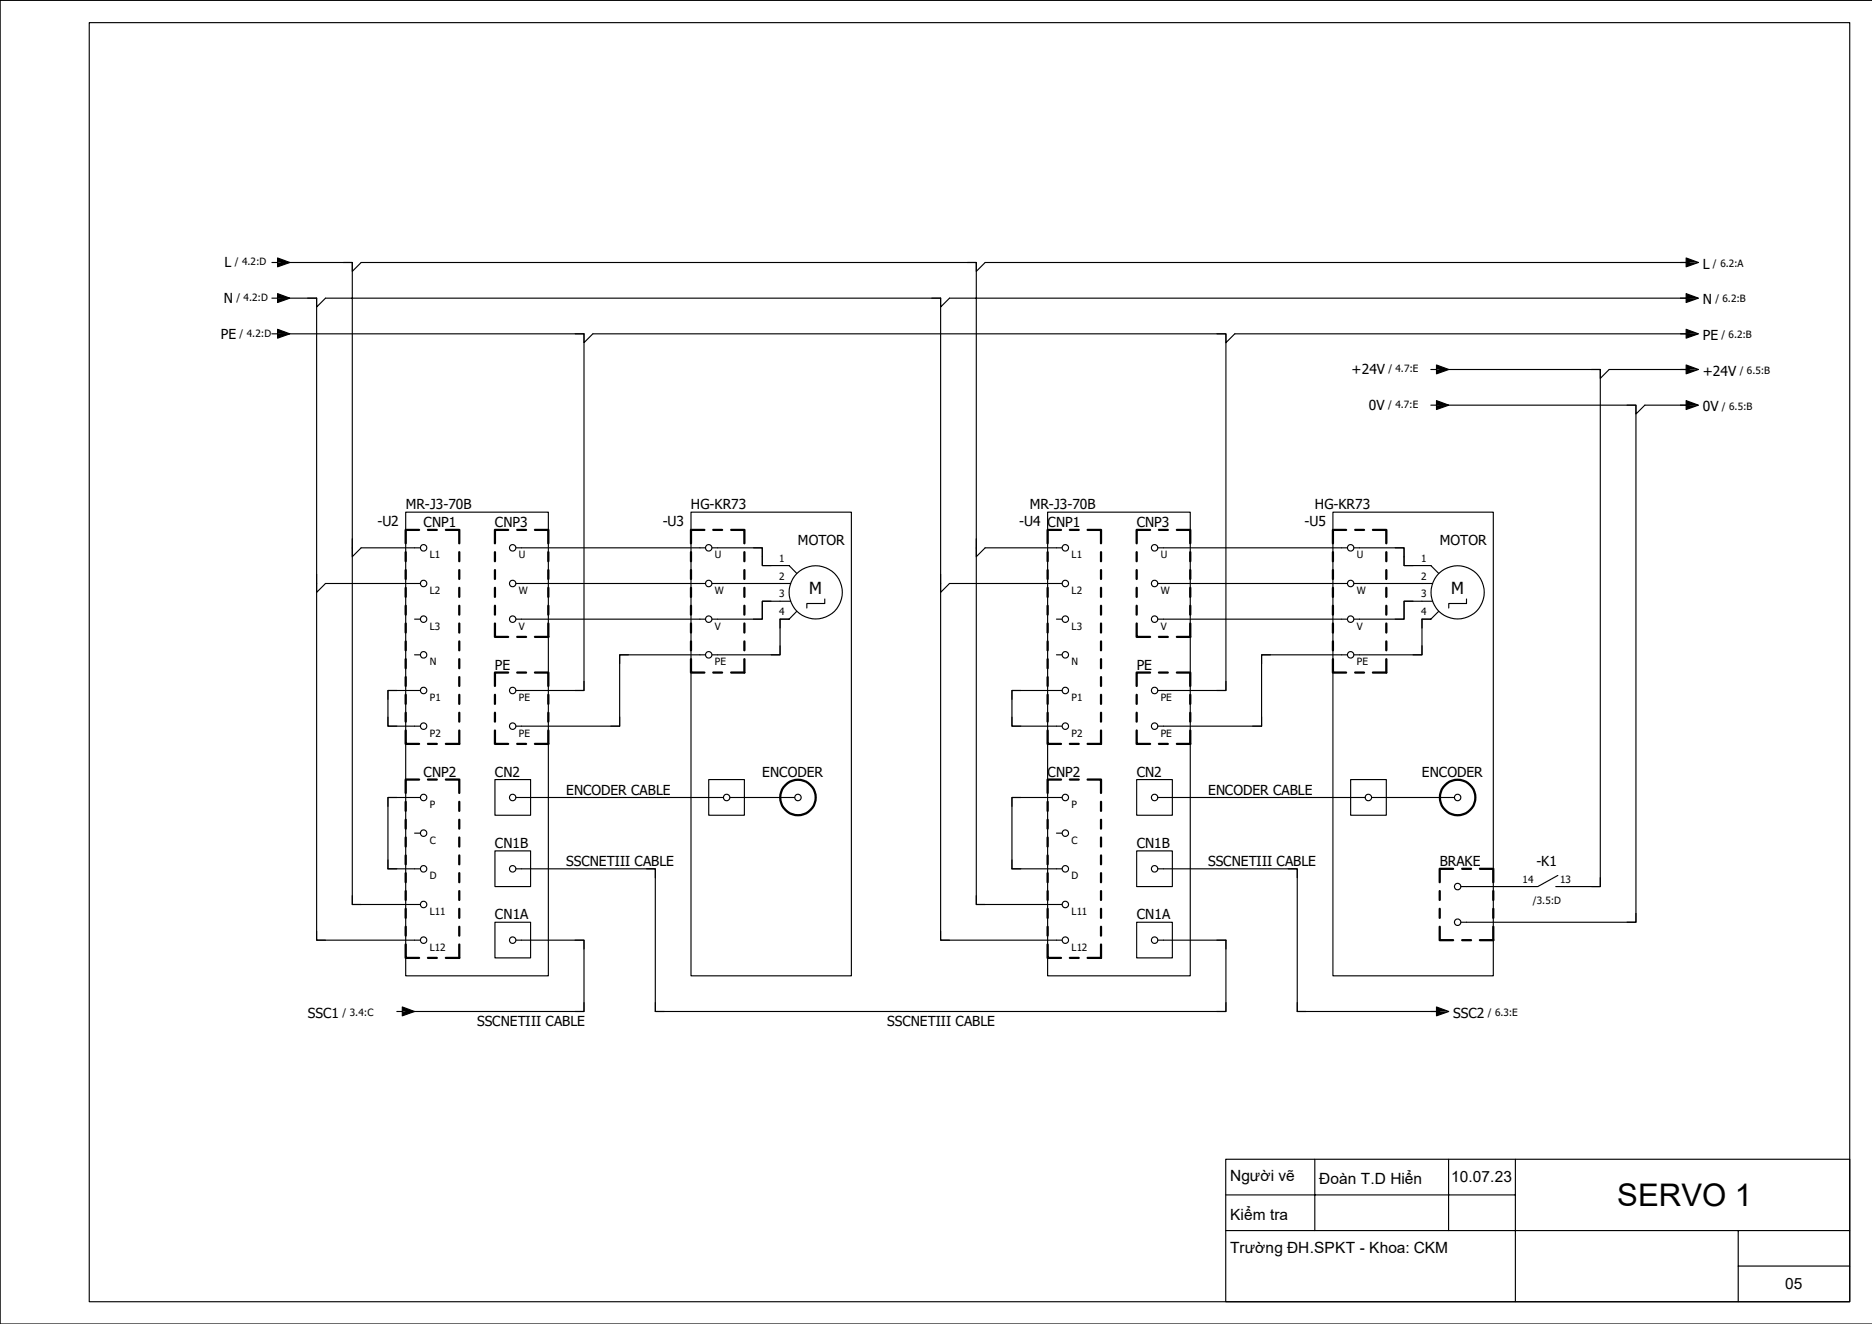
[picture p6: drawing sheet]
<svg xmlns="http://www.w3.org/2000/svg" width="420mm" height="297mm" viewBox="0 0 420 297" stroke-linecap="round" stroke-linejoin="round" font-family="sans-serif">
<g fill="none" stroke="#000" stroke-width=".25">
<path d="M20 5.1h395v286.9h-395zM419.9 .1h-419.9v296.9h419.9M61 58.9h1.3M62.3 57.9l2.7 1-2.7 1zM63 58.9h16v144h15.3M77 58.9h2v2l2-2h138v144h19.3M378.3 57.9l2.7 1-2.7 1zM379 58.9h-158l-2 2v-2h-2M61 66.9h1.3M61 74.9h1.3M62.3 65.9l2.7 1-2.7 1zM62.3 73.9l2.7 1-2.7 1z"/>
<path d="M63 74.9h68v80h-15.2M63 66.9h8v144h23.3M69 66.9h2v2l2-2h138v144h27.3M129 74.9h2v2l2-2h142v80h-15.2M209 66.9h2v2l2-2h166M273 74.9h2v2l2-2h102M378.3 65.9l2.7 1-2.7 1zM378.3 73.9l2.7 1-2.7 1zM321 90.9h1.3M321 82.9h1.3M322.3 81.9l2.7 1-2.7 1zM322.3 89.9l2.7 1-2.7 1z"/>
<path d="M323 90.9h44v116h-39.2M323 82.9h36v116h-10M357 82.9h2v2l2-2h18M365 90.9h2v2l2-2h10M378.3 89.9l2.7 1-2.7 1zM378.3 81.9l2.7 1-2.7 1zM91 114.9h32v104h-32zM155 114.9h36v104h-36zM235 114.9h32v104h-32zM299 114.9h36v104h-36zM71 128.9v4l2-2h21.3M79 120.9v4l2-2h13.3"/>
<path d="M93 138.9h1.3M115.8 122.9h42.5M115.8 130.9h42.5M115.8 138.9h42.5M159.8 122.9h11.2v4h6l1.8 1.8M159.8 130.9h17.6M169 122.9h2v4h2M173 134.9h-2v4h-2M177 138.9h-2v2M177 138.9h-2v8h-15.2M177.4 134.9h-6.4v4h-11.2M178.8 137.1l-1.8 1.8"/>
<path d="M185 134.4v1h-4v1M211 128.9v4l2-2h25.3M219 120.9v4l2-2h17.3M237 138.9h1.3M259.8 122.9h42.5M259.8 130.9h42.5M259.8 138.9h42.5M303.8 122.9h11.2v4h6l1.8 1.8M303.8 130.9h17.6M313 122.9h2v4h2M317 134.9h-2v4h-2M321 138.9h-2v8h-15.2"/>
<path d="M321 138.9h-2v2M321.4 134.9h-6.4v4h-11.2M322.8 137.1l-1.8 1.8M329 134.4v1h-4v1M89 154.9h-2v2M93 146.9h1.3M94.3 154.9h-7.3v8h7.3M131 152.9v2h-2M141 146.9h-2v2M158.3 146.9h-19.3v16h-23.2M175 144.9v2h-2M229 154.9h-2v2"/>
<path d="M237 146.9h1.3M238.3 154.9h-11.3v8h11.3M275 152.9v2h-2M285 146.9h-2v2M302.3 146.9h-19.3v16h-23.2M319 144.9v2h-2M87 160.9v2h2M89 178.9h-2v2M94.3 178.9h-7.3v16h7.3M111 174.9h8v8h-8zM115.8 178.9h46.5M139 160.9v2h-2"/>
<path d="M159 174.9h8v8h-8zM163.8 178.9h14.5M227 160.9v2h2M229 178.9h-2v2M238.3 178.9h-11.3v16h11.3M255 174.9h8v8h-8zM259.8 178.9h46.5M283 160.9v2h-2M303 174.9h8v8h-8zM307.8 178.9h18.5M87 192.9v2h2M93 186.9h1.3"/>
<path d="M111 190.9h8v8h-8zM115.8 194.9h31.2v32h128v-16h-15.2M145 194.9h2v2M227 192.9v2h2M237 186.9h1.3M255 190.9h8v8h-8zM259.8 194.9h31.2v32h32M289 194.9h2v2M349.5 196.4l-4.5 2.5h-17.2M359 196.9v2h-2M71 208.9v2h2M79 200.9v2h2"/>
<path d="M111 206.9h8v8h-8zM115.8 210.9h15.2v16h-40M129 210.9h2v2M211 208.9v2h2M219 200.9v2h2M255 206.9h8v8h-8zM273 210.9h2v2M367 204.9v2h-2M89 226.9h1.3M90.3 225.9l2.7 1-2.7 1zM131 224.9v2h-2M147 224.9v2h2"/>
<path d="M275 224.9v2h-2M291 224.9v2h2M322.3 225.9l2.7 1-2.7 1zM275 260.1h140v31.9h-140zM275 276.1h140M275 268.1h65M295 260.1v16M325 260.1v16M340 260.1v31.9M390 276.1v15.9M390 284h25"/>
<circle cx="95" cy="122.9" r=".73"/>
<circle cx="95" cy="130.9" r=".73"/>
<circle cx="95" cy="138.9" r=".73"/>
<circle cx="115" cy="122.9" r=".73"/>
<circle cx="115" cy="138.9" r=".73"/>
<circle cx="115" cy="130.9" r=".73"/>
<circle cx="159" cy="122.9" r=".73"/>
<circle cx="159" cy="138.9" r=".73"/>
<circle cx="159" cy="130.9" r=".73"/>
<circle cx="183" cy="132.9" r="6"/>
<circle cx="239" cy="138.9" r=".73"/>
<circle cx="239" cy="130.9" r=".73"/>
<circle cx="239" cy="122.9" r=".73"/>
<circle cx="259" cy="138.9" r=".73"/>
<circle cx="259" cy="130.9" r=".73"/>
<circle cx="259" cy="122.9" r=".73"/>
<circle cx="303" cy="122.9" r=".73"/>
<circle cx="303" cy="138.9" r=".73"/>
<circle cx="303" cy="130.9" r=".73"/>
<circle cx="327" cy="132.9" r="6"/>
<circle cx="95" cy="146.9" r=".73"/>
<circle cx="95" cy="154.9" r=".73"/>
<circle cx="115" cy="154.9" r=".73"/>
<circle cx="159" cy="146.9" r=".73"/>
<circle cx="239" cy="146.9" r=".73"/>
<circle cx="239" cy="154.9" r=".73"/>
<circle cx="259" cy="154.9" r=".73"/>
<circle cx="303" cy="146.9" r=".73"/>
<circle cx="95" cy="178.9" r=".73"/>
<circle cx="95" cy="162.9" r=".73"/>
<circle cx="115" cy="178.9" r=".73"/>
<circle cx="115" cy="162.9" r=".73"/>
<circle cx="163" cy="178.9" r=".73"/>
<circle cx="179" cy="178.9" r=".73"/>
<circle cx="239" cy="162.9" r=".73"/>
<circle cx="239" cy="178.9" r=".73"/>
<circle cx="259" cy="162.9" r=".73"/>
<circle cx="259" cy="178.9" r=".73"/>
<circle cx="307" cy="178.9" r=".73"/>
<circle cx="327" cy="178.9" r=".73"/>
<circle cx="95" cy="186.9" r=".73"/>
<circle cx="95" cy="194.9" r=".73"/>
<circle cx="115" cy="194.9" r=".73"/>
<circle cx="239" cy="194.9" r=".73"/>
<circle cx="239" cy="186.9" r=".73"/>
<circle cx="259" cy="194.9" r=".73"/>
<circle cx="327" cy="198.9" r=".73"/>
<circle cx="95" cy="202.9" r=".73"/>
<circle cx="95" cy="210.9" r=".73"/>
<circle cx="115" cy="210.9" r=".73"/>
<circle cx="239" cy="210.9" r=".73"/>
<circle cx="239" cy="202.9" r=".73"/>
<circle cx="259" cy="210.9" r=".73"/>
<circle cx="327" cy="206.9" r=".73"/>
</g>
<g fill="none" stroke="#000" stroke-width=".51">
<path d="M94 118.9h-3v3M96 118.9h2M100 118.9h3v3M114 118.9h-3v3M116 118.9h2M120 118.9h3v3M158 118.9h-3v3M160 118.9h2M164 118.9h3v3M238 118.9h-3v3M240 118.9h2M244 118.9h3v3"/>
<path d="M258 118.9h-3v3M260 118.9h2M264 118.9h3v3M302 118.9h-3v3M304 118.9h2M308 118.9h3v3M91 123.9v2M91 127.9v2M91 131.9v2M91 135.9v2M91 139.9v2M103 123.9v2"/>
<path d="M103 127.9v2M103 131.9v2M103 135.9v2M103 139.9v2M111 139.9v3h3M111 123.9v2M111 127.9v2M111 131.9v2M111 135.9v2M123 123.9v2M123 127.9v2M123 131.9v2"/>
<path d="M123 135.9v2M123 139.9v3h-3M155 123.9v2M155 127.9v2M155 131.9v2M155 135.9v2M155 139.9v2M167 123.9v2M167 127.9v2M167 131.9v2M167 135.9v2M167 139.9v2"/>
<path d="M235 123.9v2M235 127.9v2M235 131.9v2M235 135.9v2M235 139.9v2M247 123.9v2M247 127.9v2M247 131.9v2M247 135.9v2M247 139.9v2M255 123.9v2M255 127.9v2"/>
<path d="M255 131.9v2M255 135.9v2M255 139.9v3h3M267 139.9v3h-3M267 123.9v2M267 127.9v2M267 131.9v2M267 135.9v2M299 123.9v2M299 127.9v2M299 131.9v2M299 135.9v2"/>
<path d="M299 139.9v2M311 123.9v2M311 127.9v2M311 131.9v2M311 135.9v2M311 139.9v2M91 143.9v2M91 147.9v2M91 151.9v2M91 155.9v2M91 159.9v2M103 143.9v2"/>
<path d="M103 147.9v2M103 151.9v2M103 155.9v2M103 159.9v2M111 155.9v2M111 159.9v2M114 150.9h-3v3M116 142.9h2M116 150.9h2M120 150.9h3v3M123 155.9v2M123 159.9v2"/>
<path d="M155 147.9v3h3M155 143.9v2M160 150.9h2M167 147.9v3h-3M167 143.9v2M235 143.9v2M235 147.9v2M235 151.9v2M235 155.9v2M235 159.9v2M247 143.9v2M247 147.9v2"/>
<path d="M247 151.9v2M247 155.9v2M247 159.9v2M255 155.9v2M255 159.9v2M258 150.9h-3v3M260 142.9h2M260 150.9h2M264 150.9h3v3M267 155.9v2M267 159.9v2M299 147.9v3h3"/>
<path d="M299 143.9v2M304 150.9h2M311 147.9v3h-3M311 143.9v2M91 163.9v3h3M91 179.9v2M94 174.9h-3v3M96 166.9h2M96 174.9h2M100 174.9h3v3M103 163.9v3h-3M103 179.9v2"/>
<path d="M111 163.9v3h3M116 166.9h2M123 163.9v3h-3M235 179.9v2M235 163.9v3h3M238 174.9h-3v3M240 166.9h2M240 174.9h2M244 174.9h3v3M247 163.9v3h-3M247 179.9v2M255 163.9v3h3"/>
<path d="M260 166.9h2M267 163.9v3h-3M91 183.9v2M91 187.9v2M91 191.9v2M91 195.9v2M91 199.9v2M103 183.9v2M103 187.9v2M103 191.9v2M103 195.9v2M103 199.9v2"/>
<path d="M235 183.9v2M235 187.9v2M235 191.9v2M235 195.9v2M235 199.9v2M247 183.9v2M247 187.9v2M247 191.9v2M247 195.9v2M247 199.9v2M323 199.9v2M326 194.9h-3v3"/>
<path d="M328 194.9h2M332 194.9h3v3M335 199.9v2M91 211.9v3h3M91 203.9v2M91 207.9v2M96 214.9h2M103 203.9v2M103 207.9v2M103 211.9v3h-3M235 203.9v2M235 207.9v2"/>
<path d="M235 211.9v3h3M240 214.9h2M247 211.9v3h-3M247 203.9v2M247 207.9v2M323 207.9v3h3M323 203.9v2M328 210.9h2M335 203.9v2M335 207.9v3h-3"/>
<circle cx="179" cy="178.9" r="4"/>
<circle cx="327" cy="178.9" r="4"/>
</g>
<g fill="#000">
<path d="M62.3 57.9l2.7 1h-2.7zM62.3 58.9h2.7l-2.7 1zM378.3 57.9l2.7 1h-2.7zM378.3 58.9h2.7l-2.7 1zM62.3 65.9l2.7 1h-2.7zM62.3 66.9h2.7l-2.7 1zM62.3 73.9l2.7 1h-2.7zM62.3 74.9h2.7l-2.7 1zM378.3 65.9l2.7 1h-2.7zM378.3 66.9h2.7l-2.7 1zM378.3 73.9l2.7 1h-2.7zM378.3 74.9h2.7l-2.7 1z"/>
<path d="M322.3 81.9l2.7 1h-2.7zM322.3 82.9h2.7l-2.7 1zM322.3 89.9l2.7 1h-2.7zM322.3 90.9h2.7l-2.7 1zM378.3 89.9l2.7 1h-2.7zM378.3 90.9h2.7l-2.7 1zM378.3 81.9l2.7 1h-2.7zM378.3 82.9h2.7l-2.7 1zM90.3 225.9l2.7 1h-2.7zM90.3 226.9h2.7l-2.7 1zM322.3 225.9l2.7 1h-2.7zM322.3 226.9h2.7l-2.7 1z"/>
</g>
<text font-size="7" x="362.8" y="270.6">SERVO 1</text>
<g font-size="3.7">
<text x="181.6" y="133.3">M</text>
<text x="325.6" y="133.3">M</text>
</g>
<g font-size="3.5">
<text x="276" y="264.9">Người vẽ</text>
<text x="296" y="265.6">Đoàn T.D Hiển</text>
<text x="325.6" y="265.3">10.07.23</text>
<text x="276" y="273.6">Kiểm tra</text>
<text x="276" y="281.1">Trường ĐH.SPKT - Khoa: CKM</text>
<text x="400.5" y="289.3">05</text>
</g>
<g font-size="3.1">
<text x="50.4" y="59.9">L</text>
<text x="382" y="60.2">L</text>
<text x="50.2" y="67.9">N</text>
<text x="382" y="68.2">N</text>
<text x="49.6" y="76.1">PE</text>
<text x="382" y="76.2">PE</text>
<text x="303.2" y="83.9">+24V</text>
<text x="382" y="84.2">+24V</text>
<text x="307.1" y="91.9">0V</text>
<text x="382" y="92.2">0V</text>
<text x="84.7" y="118.1">-U2</text>
<text x="91" y="114.3">MR-J3-70B</text>
<text x="95" y="118.2">CNP1</text>
<text x="111" y="118.2">CNP3</text>
<text x="148.7" y="118.1">-U3</text>
<text x="155" y="114.3">HG-KR73</text>
<text x="228.6" y="118.1">-U4</text>
<text x="231" y="114.3">MR-J3-70B</text>
<text x="235" y="118.2">CNP1</text>
<text x="255" y="118.2">CNP3</text>
<text x="292.7" y="118.1">-U5</text>
<text x="295" y="114.3">HG-KR73</text>
<text x="179" y="122.3">MOTOR</text>
<text x="323" y="122.3">MOTOR</text>
<text x="111" y="150.2">PE</text>
<text x="255" y="150.2">PE</text>
<text x="95" y="174.2">CNP2</text>
<text x="111" y="174.2">CN2</text>
<text x="127" y="178.3">ENCODER CABLE</text>
<text x="171" y="174.2">ENCODER</text>
<text x="235" y="174.2">CNP2</text>
<text x="255" y="174.2">CN2</text>
<text x="271" y="178.3">ENCODER CABLE</text>
<text x="319" y="174.2">ENCODER</text>
<text x="111" y="190.2">CN1B</text>
<text x="255" y="190.2">CN1B</text>
<text x="127" y="194.3">SSCNETIII CABLE</text>
<text x="271" y="194.3">SSCNETIII CABLE</text>
<text x="323" y="194.3">BRAKE</text>
<text x="344.7" y="194.3">-K1</text>
<text x="111" y="206.2">CN1A</text>
<text x="255" y="206.2">CN1A</text>
<text x="69.1" y="228.3">SSC1</text>
<text x="107" y="230.3">SSCNETIII CABLE</text>
<text x="199" y="230.3">SSCNETIII CABLE</text>
<text x="326" y="228.3">SSC2</text>
</g>
<g font-size="2.2">
<text x="52.7" y="59.5">/ 4.2:D</text>
<text x="384.3" y="59.9">/ 6.2:A</text>
<text x="53" y="67.5">/ 4.2:D</text>
<text x="384.9" y="67.9">/ 6.2:B</text>
<text x="53.8" y="75.7">/ 4.2:D</text>
<text x="386.2" y="75.9">/ 6.2:B</text>
<text x="311.5" y="83.5">/ 4.7:E</text>
<text x="390.3" y="83.9">/ 6.5:B</text>
<text x="311.4" y="91.5">/ 4.7:E</text>
<text x="386.3" y="91.9">/ 6.5:B</text>
<text x="96.4" y="125.2">L1</text>
<text x="116.4" y="125.2">U</text>
<text x="160.4" y="125.2">U</text>
<text x="240.4" y="125.2">L1</text>
<text x="260.4" y="125.2">U</text>
<text x="304.4" y="125.2">U</text>
<text x="174.8" y="126">1</text>
<text x="174.8" y="130">2</text>
<text x="318.8" y="126">1</text>
<text x="318.8" y="130">2</text>
<text x="96.4" y="133.2">L2</text>
<text x="116.4" y="133.2">W</text>
<text x="160.4" y="133.2">W</text>
<text x="174.8" y="134">3</text>
<text x="240.4" y="133.2">L2</text>
<text x="260.4" y="133.2">W</text>
<text x="304.4" y="133.2">W</text>
<text x="318.8" y="134">3</text>
<text x="96.4" y="141.2">L3</text>
<text x="116.4" y="141.2">V</text>
<text x="160.4" y="141.2">V</text>
<text x="174.8" y="138">4</text>
<text x="240.4" y="141.2">L3</text>
<text x="260.4" y="141.2">V</text>
<text x="304.4" y="141.2">V</text>
<text x="318.8" y="138">4</text>
<text x="96.4" y="149.2">N</text>
<text x="160.4" y="149.2">PE</text>
<text x="240.4" y="149.2">N</text>
<text x="304.4" y="149.2">PE</text>
<text x="96.4" y="157.2">P1</text>
<text x="116.4" y="157.2">PE</text>
<text x="240.4" y="157.2">P1</text>
<text x="260.4" y="157.2">PE</text>
<text x="96.4" y="165.2">P2</text>
<text x="116.4" y="165.2">PE</text>
<text x="240.4" y="165.2">P2</text>
<text x="260.4" y="165.2">PE</text>
<text x="96.4" y="181.2">P</text>
<text x="240.4" y="181.2">P</text>
<text x="96.4" y="189.2">C</text>
<text x="240.4" y="189.2">C</text>
<text x="96.4" y="197.2">D</text>
<text x="240.4" y="197.2">D</text>
<text x="341.6" y="198">14</text>
<text x="343.9" y="202.9">/3.5:D</text>
<text x="350" y="198">13</text>
<text x="96.4" y="205.2">L11</text>
<text x="240.4" y="205.2">L11</text>
<text x="96.4" y="213.2">L12</text>
<text x="240.4" y="213.2">L12</text>
<text x="76.9" y="227.9">/ 3.4:C</text>
<text x="333.8" y="227.9">/ 6.3:E</text>
</g>
</svg>
